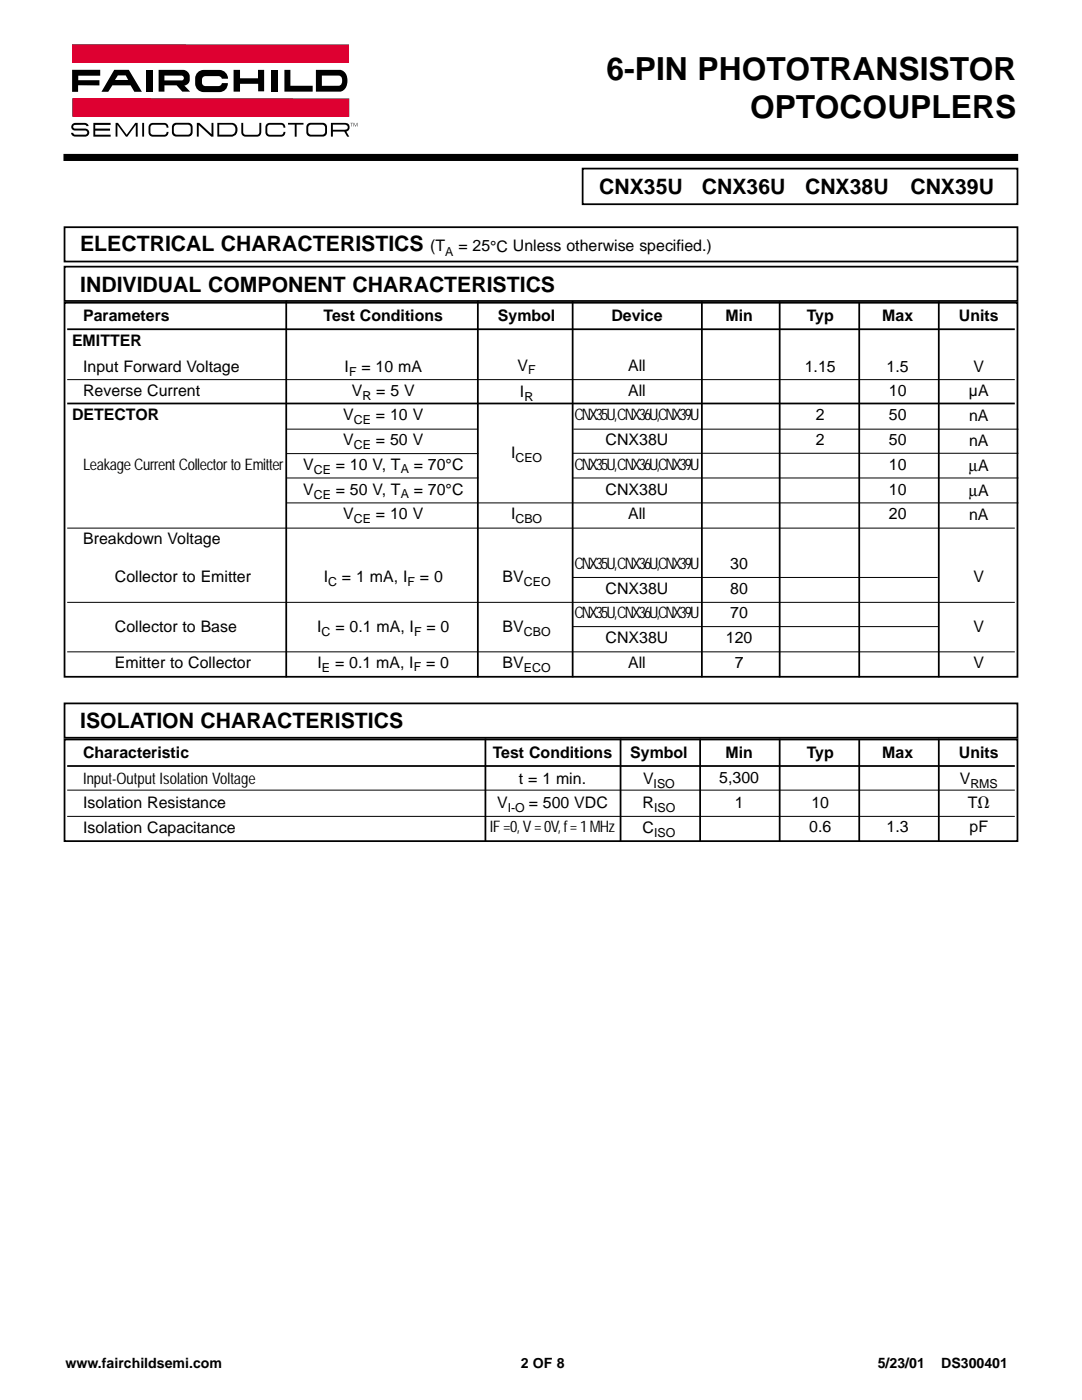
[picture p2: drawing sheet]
<svg xmlns="http://www.w3.org/2000/svg" width="216mm" height="279mm" viewBox="0 0 216 279" stroke-linecap="round" stroke-linejoin="round" font-family="sans-serif">
<path d="M114.3 60v75.2M12.9 60.4h190.1v74.7h-190.1zM13.4 65.7h189.1M140.1 60.1v75.1M155.6 60.1v75.1M171.4 60.4v74.8M187.3 60.1v75.1M13.4 80.5h189.1" fill="none" stroke="#000" stroke-width=".35"/>
<path d="M13.4 75.8h189.1M13.4 105.4h189.1M13.4 120.2h189.1M13.4 130.1h189.1" fill="none" stroke="#000" stroke-width=".2"/>
<path d="M12.9 53.2h190.1v6.9h-190.1z" fill-rule="evenodd" fill="#fff"/>
<path d="M12.9 53.2h190.1v6.9h-190.1z" fill="none" stroke="#000" stroke-width=".35"/>
<path d="M12.9 45.3h190.1v6.9h-190.1z" fill-rule="evenodd" fill="#fff"/>
<path d="M12.9 45.3h190.1v6.9h-190.1zM57.1 60v75.2M95.3 60v75.2" fill="none" stroke="#000" stroke-width=".35"/>
<g fill="#fff">
<path d="M12.7 270.6h190.5v3.6h-190.5z" fill-rule="evenodd"/>
<path d="M12.9 147.6h190.1v20.3h-190.1z" fill-rule="evenodd"/>
</g>
<path d="M12.9 147.6h190.1v20.3h-190.1zM13.4 152.9h189.1M123.8 147.4v20.5M139.7 147.4v20.5M155.6 147.4v20.5M171.4 147.7v20.2M187.3 147.4v20.5" fill="none" stroke="#000" stroke-width=".35"/>
<path d="M13.4 157.7h189.1M13.4 162.9h189.1" fill="none" stroke="#000" stroke-width=".2"/>
<path d="M12.9 140.4h190.1v6.8h-190.1z" fill-rule="evenodd" fill="#fff"/>
<path d="M12.9 140.4h190.1v6.8h-190.1z" fill="none" stroke="#000" stroke-width=".35"/>
<path d="M12.7 31.4h190.5" fill="none" stroke="#000" stroke-width="1.4" stroke-linecap="butt"/>
<g fill="#fff">
<path d="M69.4 11h133.8v16.7h-133.8z" fill-rule="evenodd"/>
<path d="M12.7 6.4h59.4v23.7h-59.4z" fill-rule="evenodd"/>
</g>
<g fill="#de0031">
<path d="M14.4 19.6h55.3v3.7h-55.3z"/>
<path d="M14.4 8.8l55.2 .1v3.6h-55.2z"/>
</g>
<g fill="#000">
<path d="M14.4 13.9h5.6v1.2h-4.4v.9h4.2v1h-4.2v1.3h-1.2zM29.2 13.9h1.3v4.4h-1.3zM46.6 13.9h1.3v1.7h3.6v-1.7h1.2v4.3h-1.2v-1.5h-3.6v1.6h-1.3zM56.8 13.9h1.1v3.2h4.5v1.2h-5.6zM14.5 24.8l.5-.3h1.9a.73 .73 0 0 1 .8 .7h-.5v-.2l-.5-.1h-1.7l-.3 .2-.1 .2 .2 .3 .2 .1h2a.8 .8 0 0 1 .8 .8 .8 .8 0 0 1-.8 .8h-2a.81 .81 0 0 1-.8-.8h.4l.2 .3 .2 .1h2a.41 .41 0 0 0 .4-.4 .41 .41 0 0 0-.4-.4h-2a.74 .74 0 0 1-.7-.5 .74 .74 0 0 1 .2-.8zM18.6 24.5h3.5v.4h-3.1v.8h3v.4h-3v.8h3.1v.4h-3.5zM23.1 24.5h.4l1.8 2.4 1.7-2.4h.5v2.8h-.4v-2.4l-1.7 2.4h-.3l-1.7-2.4v2.4h-.3zM29.9 24.8l.6-.3h2.3a.84 .84 0 0 1 .8 1h-.4v-.3l-.5-.3h-2.2l-.4 .3-.1 1.2 .1 .3 .4 .2h2.2l.5-.3v-.3h.4a.85 .85 0 0 1-.8 1h-2.3a.83 .83 0 0 1-.9-.9v-1zM39.3 24.5h.5l2.4 2.3v-2.3h.4v2.8h-.4l-2.5-2.4v2.4h-.4zM48.2 24.5h.3v1.9l.3 .4h2.7l.3-.5v-1.8h.3v1.8a.85 .85 0 0 1-.8 1h-2.3a.83 .83 0 0 1-.8-.9zM53.2 24.8l.6-.3h2.3a.84 .84 0 0 1 .8 1h-.3l-.1-.4-.4-.2h-2.3l-.4 .2-.1 1.3 .1 .3 .4 .2h2.3l.4-.3 .1-.3h.3a.85 .85 0 0 1-.8 1h-2.3a.83 .83 0 0 1-.8-.9v-1zM57.5 24.5h3.1v.4h-1.4v2.4h-.4v-2.4h-1.3z"/>
<path d="M22.8 13.9l-2.6 4.4h1.4l.8-1.3h3.7l.7 1.3h1.5l-2.6-4.4zM23.5 15.1h1.6l.5 .9h-2.7z"/>
<path d="M63 13.9v4.4h5.1a2.46 2.46 0 0 0 0-4.3zM64.2 15.1h3.6a1.18 1.18 0 0 1-.2 2h-3.4z"/>
<path d="M34.6 24.8a2.2 2.2 0 0 0 0 2.2l.5 .3h2.5a.83 .83 0 0 0 .8-.9v-1.1a.83 .83 0 0 0-.8-.8h-2.5zM34.9 25.1l.4-.2h2.2a.58 .58 0 0 1 .6 .6v.8a.58 .58 0 0 1-.6 .6h-2.2a.58 .58 0 0 1-.6-.6v-.8z"/>
<path d="M43.4 24.5v2.8h2.8a1.38 1.38 0 0 0 1.2-1.6 1.38 1.38 0 0 0-1.5-1.2zM43.7 24.9h2.5a1.05 1.05 0 0 1 .8 1 1.05 1.05 0 0 1-.8 1h-2.5z"/>
<path d="M61.4 24.8a2.2 2.2 0 0 0 0 2.2l.6 .3h2.4a.83 .83 0 0 0 .9-.9v-1.1a.83 .83 0 0 0-.9-.8h-2.4zM61.7 25.1l.4-.2h2.2a.58 .58 0 0 1 .6 .6v.8a.58 .58 0 0 1-.6 .6h-2.2a.58 .58 0 0 1-.6-.6v-.8z"/>
<path d="M66 24.5v2.8h.4v-1h2.3l.6 1h.4l-.6-1a.89 .89 0 0 0 .6-1.1 .89 .89 0 0 0-1-.7zM66.4 24.9h2.3a.53 .53 0 0 1 .7 .5 .53 .53 0 0 1-.7 .5h-2.3z"/>
</g>
<path d="M28.6 24.5v2.8" fill="none" stroke="#000" stroke-width=".38"/>
<g fill="#000">
<path d="M39.4 14.5l.8-.5h.4h3.2a1.76 1.76 0 0 1 1.7 1.7h-1.2l-.4-.4-.3-.1h-2.6a.68 .68 0 0 0-.7 .7v.6a.68 .68 0 0 0 .7 .7h2.6a.68 .68 0 0 0 .7-.6h1.2a1.68 1.68 0 0 1-1.7 1.8h-3.2a1.7 1.7 0 0 1-1.7-1.7 2.44 2.44 0 0 1 .5-2.2zM54.1 13.9h1.2v4.4h-1.2zM69.9 24.5h.6l-.3 .1v.6v-.6zM70.6 24.5l.3 .7 .4-.7v.7v-.6l-.3 .6-.4-.6v.6z"/>
<path d="M31.7 13.9v4.4h1.1v-1.3h2.4l1.2 1.3h1.5l-1.1-1.2a1.61 1.61 0 0 0 1.1-1.7 1.61 1.61 0 0 0-1.3-1.5zM32.8 15.1h3.4a.48 .48 0 0 1 .5 .5 .48 .48 0 0 1-.5 .4h-3.4z"/>
</g>
<path d="M57.1 85.6h38.2M114.3 90.5h88.9M114.4 85.6h88.8" fill="none" stroke="#000" stroke-width=".2"/>
<path d="M116.3 33.6h86.7v7.2h-86.7z" fill-rule="evenodd" fill="#fff"/>
<path d="M116.3 33.6h86.7v7.2h-86.7zM96.9 147.4v20.4" fill="none" stroke="#000" stroke-width=".35"/>
<path d="M57.3 90.5h38.2M57.3 95.4h38.2M114.3 95.4h88.9M57.1 100.4h146.1M114.3 115.2h72.8M114.3 125.1h72.9" fill="none" stroke="#000" stroke-width=".2"/>
<g font-size="6.3">
<text x="121" y="16">6-PIN PHOTOTRANSISTOR</text>
<text x="149.7" y="23.6">OPTOCOUPLERS</text>
</g>
<g font-size="4.2">
<text x="119.5" y="38.8">CNX35U</text>
<text x="140" y="38.8">CNX36U</text>
<text x="160.6" y="38.8">CNX38U</text>
<text x="181.7" y="38.8">CNX39U</text>
<text x="16" y="50.2">ELECTRICAL CHARACTERISTICS</text>
<text x="16" y="58.2">INDIVIDUAL COMPONENT CHARACTERISTICS</text>
<text x="16" y="145.4">ISOLATION CHARACTERISTICS</text>
</g>
<g font-size="3.2">
<text x="85.8" y="50.2">(T</text>
<text x="91.5" y="50.2">= 25°C Unless otherwise specified.)</text>
<text x="16.6" y="64.1">Parameters</text>
<text x="64.6" y="64.1">Test Conditions</text>
<text x="99.4" y="64.1">Symbol</text>
<text x="122" y="64.1">Device</text>
<text x="144.8" y="64.1">Min</text>
<text x="161" y="64.1">Typ</text>
<text x="176" y="64.1">Max</text>
<text x="191.3" y="64.1">Units</text>
<text x="14.4" y="69.1">EMITTER</text>
<text x="16.6" y="74.2">Input Forward Voltage</text>
<text x="68.8" y="74.2">I</text>
<text x="72.1" y="74.2">= 10 mA</text>
<text x="103.3" y="74">V</text>
<text x="125.3" y="74">All</text>
<text x="160.6" y="74.2">1.15</text>
<text x="176.9" y="74.2">1.5</text>
<text x="194.3" y="74.2">V</text>
<text x="14.4" y="83.9">DETECTOR</text>
<text x="16.6" y="79">Reverse Current</text>
<text x="68.5" y="83.9">V</text>
<text x="70.2" y="79">V</text>
<text x="75" y="83.9">= 10 V</text>
<text x="75.1" y="79">= 5 V</text>
<text x="103.8" y="79.1">I</text>
<text x="114.6" y="83.9">CNX35U, CNX36U,CNX39U</text>
<text x="125.3" y="79">All</text>
<text x="162.8" y="83.9">2</text>
<text x="177.4" y="79">10</text>
<text x="177.4" y="83.9">50</text>
<text x="193.3" y="79">µA</text>
<text x="68.5" y="88.8">V</text>
<text x="75" y="88.8">= 50 V</text>
<text x="120.8" y="88.8">CNX38U</text>
<text x="162.8" y="88.8">2</text>
<text x="177.4" y="88.8">50</text>
<text x="193.4" y="84.1">nA</text>
<text x="193.4" y="89">nA</text>
<text x="16.6" y="93.8">Leakage Current Collector to Emitter</text>
<text x="60.5" y="93.8">V</text>
<text x="67" y="93.8">= 10 V, T</text>
<text x="82.6" y="93.8">= 70°C</text>
<text x="102" y="91.5">I</text>
<text x="114.6" y="93.8">CNX35U, CNX36U,CNX39U</text>
<text x="177.4" y="93.8">10</text>
<text x="193.3" y="94">µA</text>
<text x="60.5" y="98.7">V</text>
<text x="67" y="98.7">= 50 V, T</text>
<text x="82.6" y="98.7">= 70°C</text>
<text x="120.8" y="98.7">CNX38U</text>
<text x="177.4" y="98.7">10</text>
<text x="193.3" y="98.9">µA</text>
<text x="68.5" y="103.7">V</text>
<text x="75" y="103.7">= 10 V</text>
<text x="102" y="103.7">I</text>
<text x="125.3" y="103.7">All</text>
<text x="177.4" y="103.7">20</text>
<text x="193.4" y="103.8">nA</text>
<text x="16.6" y="108.6">Breakdown Voltage</text>
<text x="114.6" y="113.5">CNX35U, CNX36U,CNX39U</text>
<text x="145.7" y="113.5">30</text>
<text x="22.9" y="116.2">Collector to Emitter</text>
<text x="64.6" y="116.2">I</text>
<text x="68.2" y="116.2">= 1 mA, I</text>
<text x="83.8" y="116.2">= 0</text>
<text x="100.3" y="116.2">BV</text>
<text x="120.8" y="118.5">CNX38U</text>
<text x="145.7" y="118.5">80</text>
<text x="194.3" y="116.2">V</text>
<text x="114.6" y="123.4">CNX35U, CNX36U,CNX39U</text>
<text x="145.7" y="123.4">70</text>
<text x="22.9" y="126.1">Collector to Base</text>
<text x="63.3" y="126.1">I</text>
<text x="66.9" y="126.1">= 0.1 mA, I</text>
<text x="85.1" y="126.1">= 0</text>
<text x="100.3" y="126.1">BV</text>
<text x="120.8" y="128.3">CNX38U</text>
<text x="144.8" y="128.3">120</text>
<text x="194.3" y="126.1">V</text>
<text x="22.9" y="133.3">Emitter to Collector</text>
<text x="63.3" y="133.3">I</text>
<text x="66.8" y="133.3">= 0.1 mA, I</text>
<text x="85" y="133.3">= 0</text>
<text x="100.3" y="133.3">BV</text>
<text x="125.3" y="133.3">All</text>
<text x="146.6" y="133.3">7</text>
<text x="194.3" y="133.3">V</text>
<text x="16.6" y="151.3">Characteristic</text>
<text x="98.3" y="151.3">Test Conditions</text>
<text x="125.8" y="151.3">Symbol</text>
<text x="144.8" y="151.3">Min</text>
<text x="161" y="151.3">Typ</text>
<text x="176" y="151.3">Max</text>
<text x="191.3" y="151.3">Units</text>
<text x="16.6" y="156.4">Input-Output Isolation Voltage</text>
<text x="16.6" y="161.2">Isolation Resistance</text>
<text x="99.2" y="161.2">V</text>
<text x="103.5" y="156.4">t = 1 min.</text>
<text x="105.5" y="161.2">= 500 VDC</text>
<text x="128.2" y="161.2">R</text>
<text x="128.3" y="156.4">V</text>
<text x="143.5" y="156.2">5,300</text>
<text x="146.6" y="161.2">1</text>
<text x="161.9" y="161.2">10</text>
<text x="191.5" y="156.4">V</text>
<text x="193.1" y="161.2">T!</text>
<text x="16.6" y="166.3">Isolation Capacitance</text>
<text x="97.7" y="166.1">IF =0, V = 0V, f = 1 MHz</text>
<text x="128.2" y="166.3">C</text>
<text x="161.5" y="166.1">0.6</text>
<text x="176.9" y="166.1">1.3</text>
<text x="193.5" y="166.1">pF</text>
</g>
<g font-size="2.8">
<text x="13.1" y="273">www.fairchildsemi.com</text>
<text x="103.9" y="273">2 OF 8</text>
<text x="175.1" y="273">5/23/01</text>
<text x="187.8" y="273">DS300401</text>
</g>
<g font-size="2.5">
<text x="88.8" y="51">A</text>
<text x="69.6" y="75">F</text>
<text x="105.4" y="74.6">F</text>
<text x="72.3" y="79.8">R</text>
<text x="104.6" y="79.9">R</text>
<text x="70.6" y="84.7">CE</text>
<text x="70.6" y="89.6">CE</text>
<text x="62.6" y="94.6">CE</text>
<text x="79.9" y="94.4">A</text>
<text x="102.9" y="92.3">CEO</text>
<text x="62.6" y="99.5">CE</text>
<text x="79.9" y="99.3">A</text>
<text x="70.6" y="104.5">CE</text>
<text x="102.9" y="104.5">CBO</text>
<text x="65.5" y="117">C</text>
<text x="81.3" y="117">F</text>
<text x="104.5" y="117">CEO</text>
<text x="64.2" y="126.9">C</text>
<text x="82.6" y="126.9">F</text>
<text x="104.5" y="126.9">CBO</text>
<text x="64.2" y="134.1">E</text>
<text x="82.6" y="133.9">F</text>
<text x="104.5" y="134.1">ECO</text>
<text x="101.3" y="162">I-O</text>
<text x="130.4" y="157.2">ISO</text>
<text x="130.5" y="162">ISO</text>
<text x="193.6" y="157.2">RMS</text>
<text x="130.5" y="167.1">ISO</text>
</g>
</svg>
